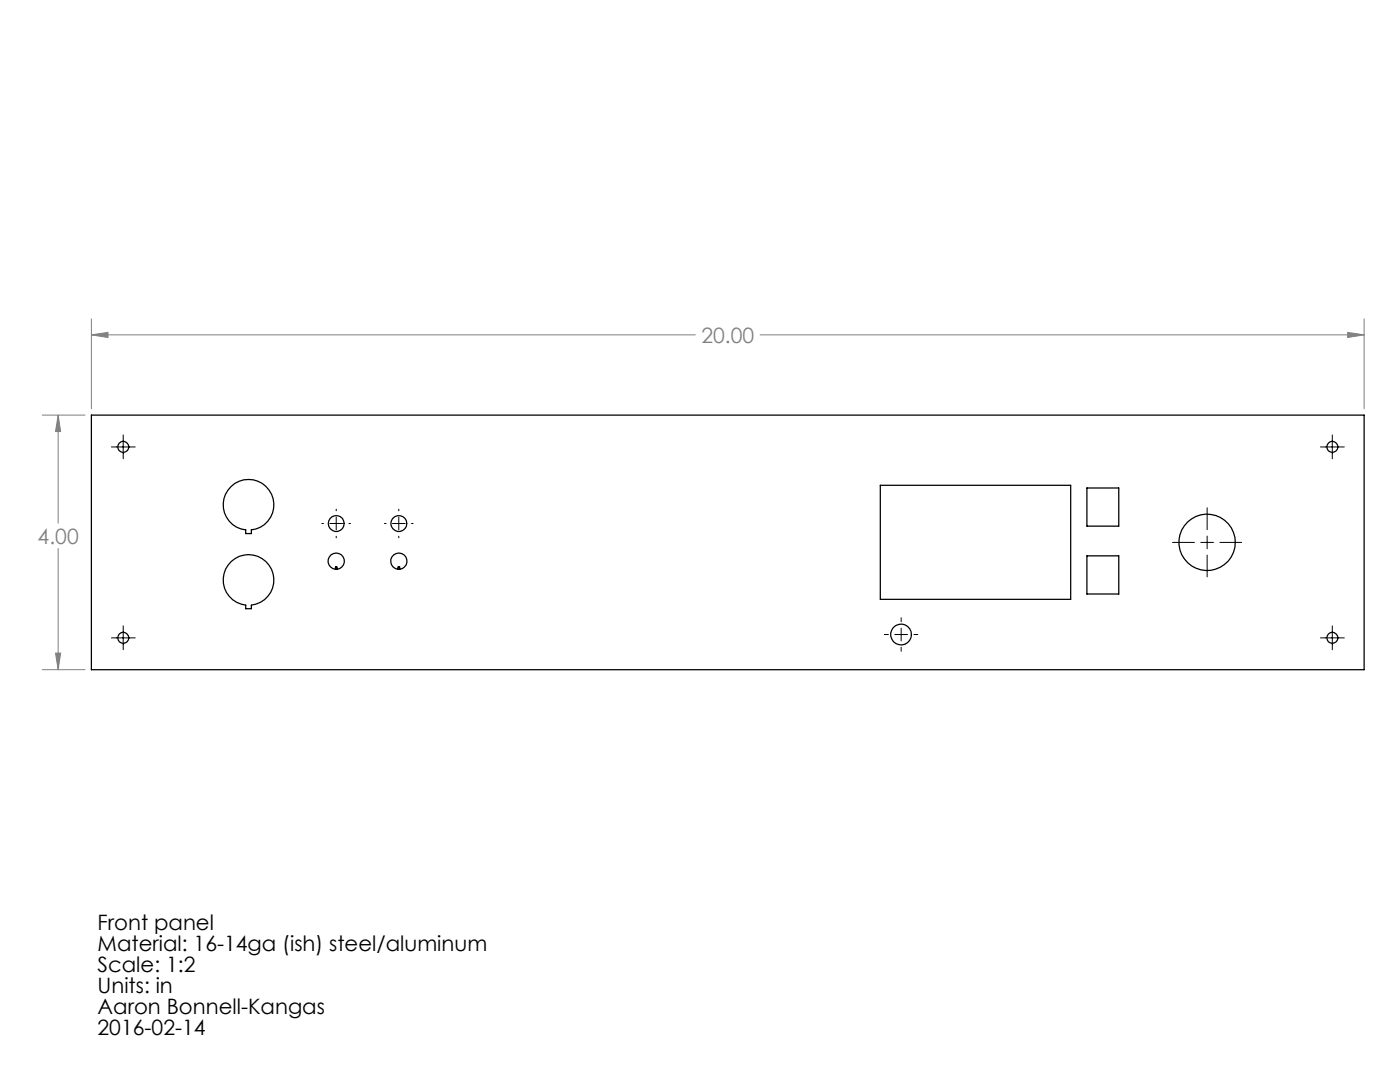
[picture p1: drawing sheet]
<svg xmlns="http://www.w3.org/2000/svg" width="279mm" height="216mm" viewBox="0 0 279 216" stroke-linecap="round" stroke-linejoin="round" font-family="sans-serif">
<path d="M18.2 66.8l3.4-.5v1zM18.2 63.6v18M18.2 66.8h120.6M151.7 66.8h120.5M269 66.3l3.2 .5-3.2 .5zM272.2 63.6v18M8.4 82.8h8.6M11.6 82.8l.5 3.3h-1zM11.6 82.8v21.6M11.6 109.5v24.1M8.4 133.6h8.6M11.1 130.3h1l-.5 3.3z" fill="none" stroke="#808080" stroke-width=".2"/>
<g fill="none" stroke="#000" stroke-width=".2">
<path d="M22.2 89.2h4.8M24.6 86.8v4.7M263.5 89.2h4.8M265.9 86.8v4.7M64.2 104.5h.4M65.8 104.5h2.6M67.1 101.6v.3M67.1 103.2v2.5M67.1 107v.3M69.6 104.5h.4M76.7 104.5h.3M78.3 104.5h2.6"/>
<path d="M79.6 101.6v.3M79.6 103.2v2.5M79.6 107v.3M82.1 104.5h.3M234 108.2h4.4M239.6 108.2h2.6M240.9 101.3v4.4M240.9 107v2.5M240.9 110.8v4.3M243.5 108.2h4.3M22.2 127.3h4.8M24.6 124.9v4.7"/>
<path d="M176.5 126.6h.8M178.6 126.6h2.5M179.8 123.3v.8M179.8 125.3v2.6M179.8 129.2v.8M182.4 126.6h.8M263.5 127.3h4.8M265.9 124.9v4.7"/>
</g>
<path d="M18.2 66.8l3.4-.5v1zM269 66.3l3.2 .5-3.2 .5zM11.6 82.8l.5 3.3h-1zM11.1 130.3h1l-.5 3.3z" fill="#808080"/>
<g fill="none" stroke="#000" stroke-width=".25">
<path d="M18.2 82.8h254v50.8h-254zM46.1 97a5 5 0 0 1 8.1 1.6 5 5 0 0 1-4 7.1v.8h-1.2v-.8a5 5 0 0 1-4.2-3.4 5 5 0 0 1 1.3-5.3zM175.7 96.8h38v22.8h-38zM216.9 97.4h6.4v7.6h-6.4zM46.1 112a5.1 5.1 0 0 1 8.1 1.6 5.1 5.1 0 0 1-4 7.2v.7h-1.2v-.7a5.1 5.1 0 0 1-4.2-3.5 5.1 5.1 0 0 1 1.3-5.3zM66.1 110.7a1.63 1.63 0 0 1 2.5 .7 1.63 1.63 0 0 1-1.4 2.2v-.5h-.2v.5a1.63 1.63 0 0 1-1.5-1.2 1.63 1.63 0 0 1 .6-1.7zM78.6 110.7a1.63 1.63 0 0 1 2.5 .7 1.63 1.63 0 0 1-1.3 2.2v-.5h-.4v.5a1.62 1.62 0 0 1-1.4-1.2 1.62 1.62 0 0 1 .6-1.7zM216.9 110.9h6.4v7.6h-6.4z"/>
<circle cx="24.6" cy="89.2" r="1.11"/>
<circle cx="265.9" cy="89.2" r="1.11"/>
<circle cx="67.1" cy="104.5" r="1.58"/>
<circle cx="79.6" cy="104.5" r="1.58"/>
<circle cx="240.9" cy="108.2" r="5.6"/>
<circle cx="24.6" cy="127.3" r="1.11"/>
<circle cx="179.8" cy="126.6" r="2.07"/>
<circle cx="265.9" cy="127.3" r="1.11"/>
</g>
<g font-size="4.2" fill="#808080">
<text x="140" y="68.4">20.00</text>
<text x="7.5" y="108.5">4.00</text>
</g>
<g font-size="4.2">
<text x="19.5" y="185.6">Front panel</text>
<text x="19.5" y="189.8">Material: 16-14ga (ish) steel/aluminum</text>
<text x="19.5" y="194">Scale: 1:2</text>
<text x="19.5" y="198.1">Units: in</text>
<text x="19.5" y="202.3">Aaron Bonnell-Kangas</text>
<text x="19.5" y="206.5">2016-02-14</text>
</g>
</svg>
